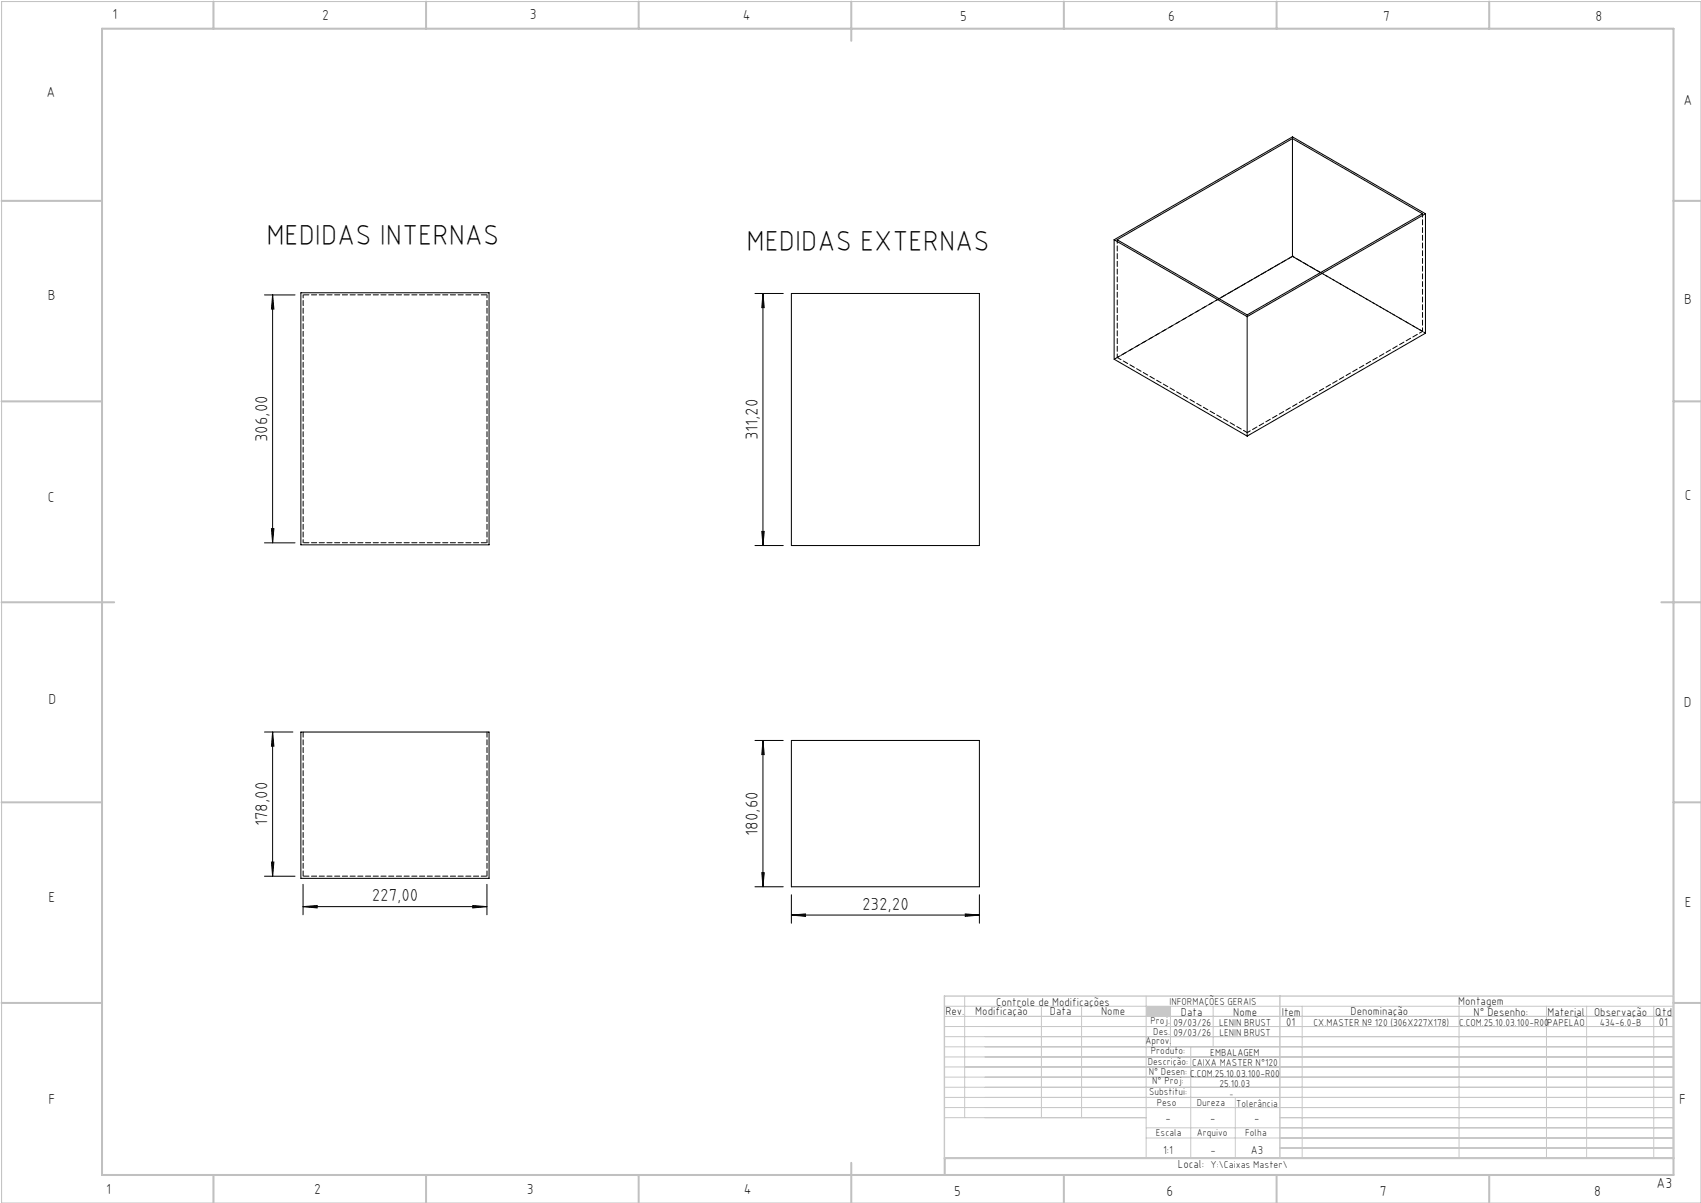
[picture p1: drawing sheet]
<svg xmlns="http://www.w3.org/2000/svg" width="420mm" height="297mm" viewBox="0 0 420 297" stroke-linecap="round" stroke-linejoin="round" font-family="sans-serif">
<path d="M.4 .4h419.6v296.6h-419.6z" fill="none" stroke="#c0c0c0" stroke-width=".25"/>
<g fill="none" stroke="#c0c0c0" stroke-width=".5">
<path d="M25.2 7.1h388v283h-388zM52.7 .4v6.7M105.2 .4v6.7M157.7 .4v6.7M210.2 .4v9.7M262.7 .4v6.7M315.2 .4v6.7M367.7 .4v6.7M.4 49.6h24.8M413.2 49.6h6.8M.4 99.1h24.8M413.2 99.1h6.8"/>
<path d="M.4 148.7h27.8M410.2 148.7h9.8M.4 198.1h24.8M413.2 198.1h6.8M.4 247.6h24.8M413.2 247.6h6.8M52.7 290.1v6.9M105.2 290.1v6.9M157.7 290.1v6.9M210.2 287.1v9.9M262.7 290.1v6.9M315.2 290.1v6.9"/>
<path d="M367.7 290.1v6.9M413.2 285.9h-179.9v4.2"/>
</g>
<g fill="none" stroke="#c3c8d2" stroke-width=".25">
<path d="M233.2 250.9h180M233.2 248.4h180M233.2 253.4h180M233.2 255.9h180M233.2 258.4h180M238.2 245.9v30M257.1 248.4v27.5M267.1 248.4v27.5M283 245.9v40M289 248.4v10M294 258.4v27.5M299.5 248.4v10"/>
<path d="M321.5 248.4v37.5M360.3 248.4v37.5M381.8 248.4v37.5M391.8 248.4v37.5M408.3 248.4v37.5M233.2 260.9h180M233.2 263.4h180M233.2 265.9h180M233.2 268.4h180M233.2 270.9h180M233.2 273.4h180M233.2 275.9h49.8"/>
<path d="M283 278.4h130.2M305 270.9v15M316 275.9h97.2M283 280.9h130.2M316 283.4h97.2"/>
</g>
<path d="M233.2 245.9h180v40h-180zM316 245.9v40" fill="none" stroke="#c3c8d2" stroke-width=".35"/>
<path d="M283 248.4h6v2.5h-6z" fill-rule="evenodd" fill="#c3c8d2"/>
<g fill="none" stroke="#000" stroke-width=".25">
<path d="M319.1 34.2v29.1M275.1 59.2v29.5l32.8 19M275.1 59.2l32.8 19M275.8 59.2l43.3-25 32.1 18.6-43.3 24.9zM352 52.8l-44.1 25.4M352 52.8v29.5l-44.1 25.4M352 52.8l-32.9-19-44 25.4M65.3 72.8h7.5M67.3 72.8v61.2M67.3 72.8l.3 3.5h-.6zM74.3 72.3h46.5v62.2h-46.5zM186.4 72.5h7"/>
<path d="M188.4 72.5v62.2M188.4 72.5l.3 3.4h-.6zM195.4 72.5h46.4v62.2h-46.4zM307.9 78.2v29.5M319.1 63.3l6.9 4M319.1 63.3l-18.1 10.4M65.3 134h7.5M67 130.5h.6l-.3 3.5zM186.4 134.7h7M188.1 131.2h.6l-.3 3.5zM65.3 180.7h7M67.3 180.7v35.6"/>
<path d="M67.3 180.7l.3 3.5h-.6zM74.3 180.7h46.5v36.1h-46.5zM186.4 182.8h7M188.4 182.8v36.1M188.4 182.8l.3 3.5h-.6zM195.4 182.8h46.4v36.1h-46.4zM65.3 216.3h7.5M67 212.8h.6l-.3 3.5zM74.8 218.3v7.5M120.2 218.3v7.5M186.4 218.9h7M188.1 215.4h.6l-.3 3.5z"/>
<path d="M74.8 223.8l3.5-.2v.6zM74.8 223.8h45.4M116.7 223.6l3.5 .2-3.5 .4zM195.4 225.9l3.5-.3v.6zM195.4 220.9v7M195.4 225.9h46.4M238.3 225.6l3.5 .3-3.5 .3zM241.8 220.9v7"/>
</g>
<g fill="#000">
<path d="M67 130.5h.6l-.3 3.5zM67.3 72.8l.3 3.5h-.6zM188.1 131.2h.6l-.3 3.5zM188.4 72.5l.3 3.4h-.6z"/>
<path d="M67.3 180.7l.3 3.5h-.6zM67 212.8h.6l-.3 3.5zM188.4 182.8l.3 3.5h-.6zM188.1 215.4h.6l-.3 3.5z"/>
<path d="M74.8 223.8l3.5-.2v.6zM116.7 223.6l3.5 .2-3.5 .4zM195.4 225.9l3.5-.3v.6zM238.3 225.6l3.5 .3-3.5 .3z"/>
</g>
<path d="M319.1 33.8v.4M308 77.7v.4M319.1 63.3l-44 25.4M319.1 63.3h.1M74.9 180.7v35.6M120.3 180.7v35.6" fill="none" stroke="#000" stroke-width=".25" stroke-dasharray="1.3 .6"/>
<path d="M74.9 72.8h45.4M120.3 134h-45.5M74.9 216.3h45.4" fill="none" stroke="#000" stroke-width=".25" stroke-dasharray="1.3 .6" stroke-dashoffset="-.2"/>
<path d="M120.3 72.8v61.2M74.9 134v-61.2" fill="none" stroke="#000" stroke-width=".25" stroke-dasharray="1.3 .6" stroke-dashoffset=".5"/>
<path d="M275.9 59.2v29.1M351.2 52.7v29.1M301 73.7l-25.1 14.6M351.2 81.8l-25.1-14.5M308 106.8l43.2-25" fill="none" stroke="#000" stroke-width=".25" stroke-dasharray="1.3 .6" stroke-dashoffset=".4"/>
<path d="M275.9 88.3l32.1 18.5" fill="none" stroke="#000" stroke-width=".25" stroke-dasharray="1.3 .6" stroke-dashoffset=".2"/>
<path d="M352 82.2l-32.9-18.9" fill="none" stroke="#000" stroke-width=".25" stroke-dasharray="1.3 .6" stroke-dashoffset=".7"/>
<g font-size="7.1">
<text x="65.8" y="60.5">MEDIDAS INTERNAS</text>
<text x="184.3" y="62">MEDIDAS EXTERNAS</text>
</g>
<g font-size="4.3">
<text x="66" y="109.2" transform="rotate(-90 66 109.2)">306,00</text>
<text x="187.1" y="108.7" transform="rotate(-90 187.1 108.7)">311,20</text>
<text x="66" y="204" transform="rotate(-90 66 204)">178,00</text>
<text x="187.1" y="206.3" transform="rotate(-90 187.1 206.3)">180,60</text>
<text x="91.8" y="222.5">227,00</text>
<text x="212.9" y="224.6">232,20</text>
</g>
<g font-size="3.6">
<text x="27.8" y="4.8">1</text>
<text x="79.5" y="4.9">2</text>
<text x="130.8" y="4.8">3</text>
<text x="183.4" y="4.9">4</text>
<text x="237.1" y="5.1">5</text>
<text x="288.4" y="5.2">6</text>
<text x="341.5" y="5.1">7</text>
<text x="394" y="5.2">8</text>
<text x="11.5" y="24">A</text>
<text x="415.7" y="25.8">A</text>
<text x="11.8" y="74.1">B</text>
<text x="415.8" y="75.1">B</text>
<text x="11.8" y="124">C</text>
<text x="416" y="123.5">C</text>
<text x="12" y="173.7">D</text>
<text x="415.8" y="174.7">D</text>
<text x="12" y="222.6">E</text>
<text x="416" y="223.9">E</text>
<text x="12" y="272.6">F</text>
<text x="414.6" y="272.6">F</text>
<text x="409" y="293.3">A3</text>
<text x="26.2" y="294.8">1</text>
<text x="77.6" y="294.8">2</text>
<text x="130.1" y="294.8">3</text>
<text x="183.7" y="294.7">4</text>
<text x="235.6" y="295.2">5</text>
<text x="288" y="295.2">6</text>
<text x="340.7" y="295.2">7</text>
<text x="393.6" y="295.2">8</text>
</g>
<g font-size="2.9">
<text x="240.8" y="250.6">Modificação</text>
<text x="259.2" y="250.6">Data</text>
<text x="271.9" y="250.6">Nome</text>
<text x="290.9" y="288.4">Local:</text>
</g>
<g font-size="2.8">
<text x="233.4" y="250.6">Rev.</text>
<text x="246" y="248.4">Controle de Modificações</text>
<text x="291.6" y="250.8">Data</text>
<text x="304.5" y="250.8">Nome</text>
<text x="316.5" y="250.9">Item</text>
<text x="333.5" y="250.5">Denominação</text>
<text x="360.1" y="248.2">Montagem</text>
<text x="363.9" y="250.8">N° Desenho:</text>
<text x="382.1" y="250.8">Material</text>
<text x="393.6" y="250.8">Observação</text>
<text x="408.7" y="250.9">Qtd</text>
<text x="317.6" y="253.3">01</text>
<text x="409.6" y="253.3">01</text>
<text x="287.7" y="276.9">-</text>
<text x="298.8" y="276.9">-</text>
<text x="309.7" y="276.9">-</text>
<text x="287.2" y="284.8">1:1</text>
<text x="298.9" y="284.8">-</text>
<text x="308.8" y="284.8">A3</text>
</g>
<g font-size="2.5">
<text x="288.7" y="248.2">INFORMAÇÕES GERAIS</text>
<text x="282.8" y="257.8">Aprov.</text>
<text x="284.1" y="252.9">Proj.</text>
<text x="284.8" y="255.4">Des.</text>
<text x="289.7" y="255.8">09/03/26</text>
<text x="289.7" y="253.3">09/03/26</text>
<text x="301" y="253.3">LENIN BRUST</text>
<text x="301.1" y="255.8">LENIN BRUST</text>
<text x="324.3" y="253.3">CX.MASTER Nº 120 (306X227X178)</text>
<text x="360.3" y="253.3">C.COM.25.10.03.100-R00</text>
<text x="382" y="253.3">PAPELÃO</text>
<text x="395" y="253.3">434-6.0-B</text>
<text x="283.4" y="262.9">Descrição:</text>
<text x="284.2" y="260.3">Produto:</text>
<text x="294.3" y="263.3">CAIXA MASTER N°120</text>
<text x="298.8" y="260.7">EMBALAGEM</text>
<text x="283.7" y="265.4">N° Desen: C.COM.25.10.03.100-R00</text>
<text x="284.5" y="267.7">N° Proj:</text>
<text x="301.1" y="268.3">25.10.03</text>
<text x="283.7" y="270.4">Substitui:</text>
<text x="285.6" y="273">Peso</text>
<text x="295.5" y="273">Dureza</text>
<text x="305.2" y="273.3">Tolerância</text>
<text x="285.4" y="280.4">Escala</text>
<text x="295.5" y="280.4">Arquivo</text>
<text x="307.5" y="280.4">Folha</text>
<text x="298.9" y="288.4">Y:\Caixas Master\</text>
</g>
<text font-size="2.1" x="303.5" y="270.9">-</text>
</svg>
